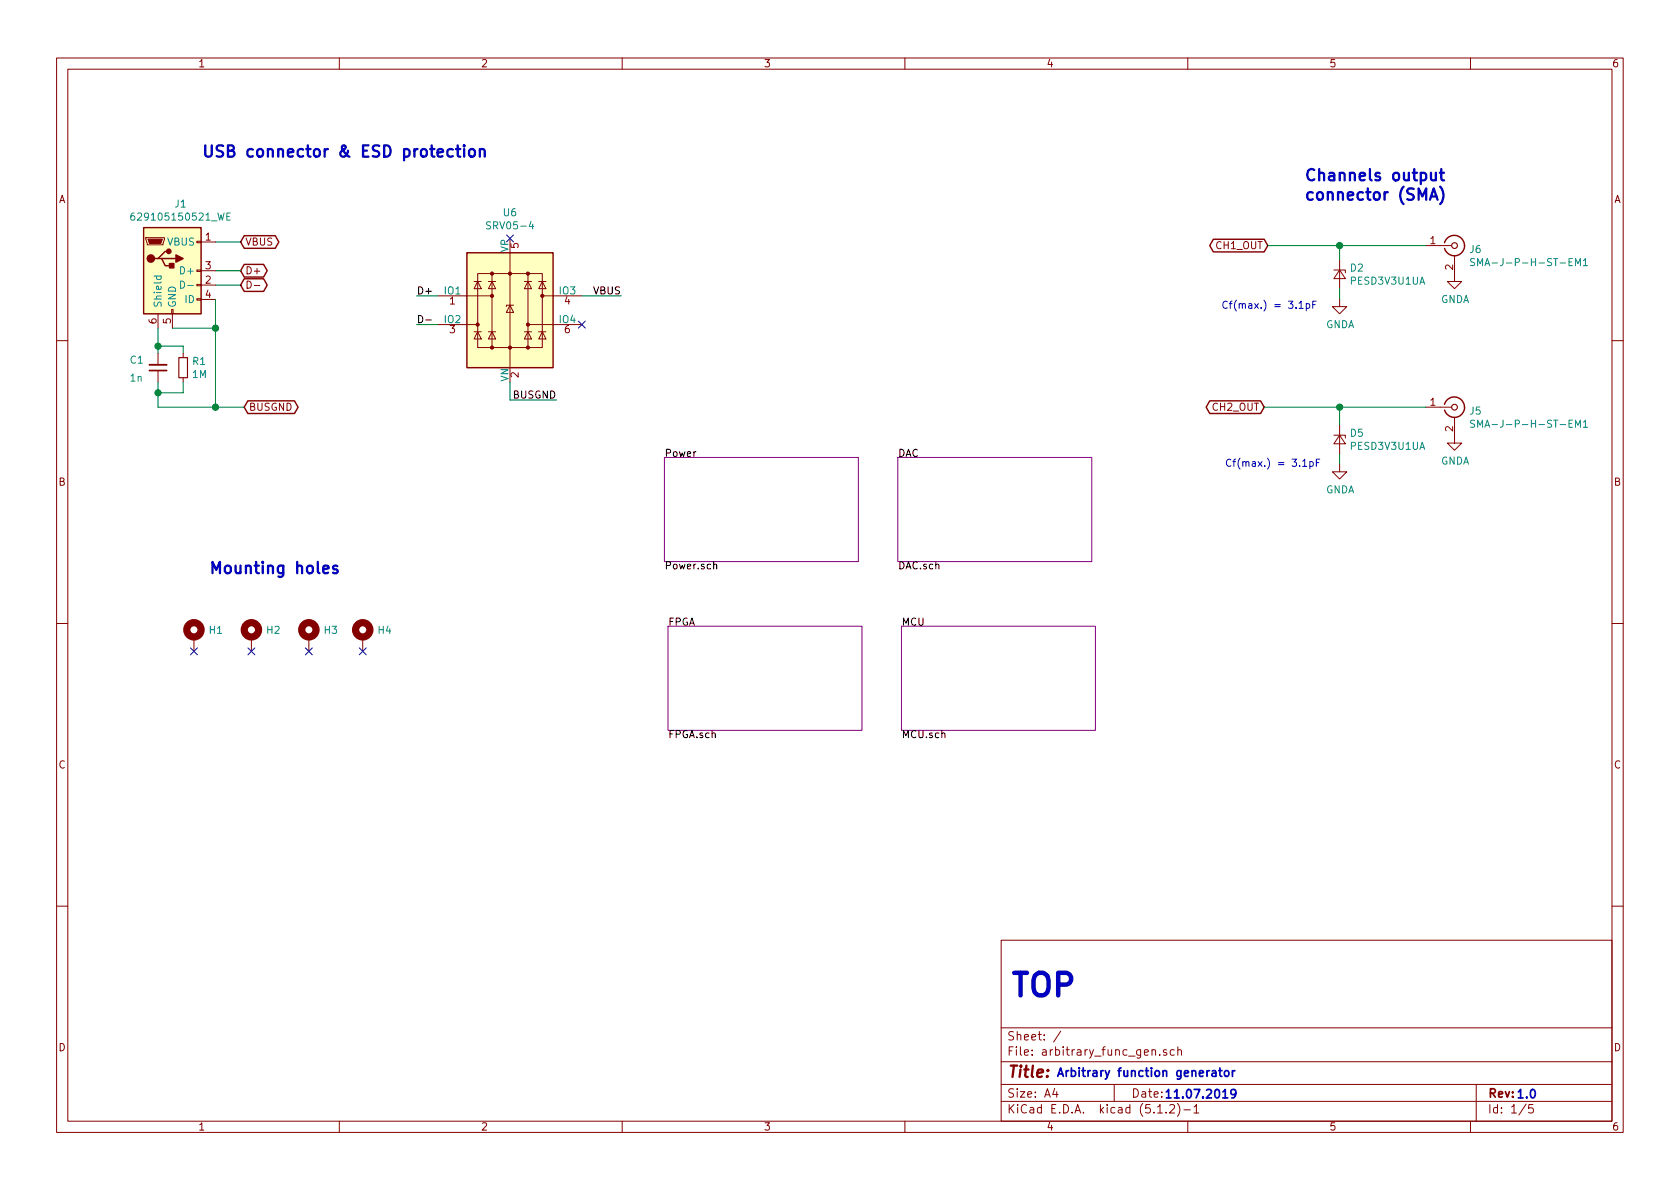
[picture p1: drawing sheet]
<svg xmlns="http://www.w3.org/2000/svg" width="297mm" height="210mm" viewBox="0 0 297 210" stroke-linecap="round" stroke-linejoin="round" font-family="sans-serif">
<g fill="none" stroke="#840000" stroke-width=".18">
<path d="M10 10.3h277v189.9h-277zM12 12.2h273v186.1h-273zM60 10.3v1.9M110 10.3v1.9M160 10.3v1.9M210 10.3v1.9M260 10.3v1.9M25.8 42h3.3v.3l-.3 1h-2.8zM27.9 55.5v2.5M30.4 54.7h.2v.8h-.2zM30.5 55.5v2.5M34.8 52.8h.8v.3h-.8z"/>
<path d="M34.8 50.3h.8v.2h-.8zM34.8 47.7h.8v.3h-.8zM34.8 42.7h.8v.2h-.8zM35.6 42.8h2.5M35.6 50.4h2.5M35.6 47.9h2.5M35.6 53h2.5M43.7 49.7a.64 .64 0 0 1 .7 .6 .64 .64 0 0 1-.7 .7zM45 50.5h.9M77.5 52.3h9.5M77.5 57.4h7M83.8 58.7h1.3"/>
<path d="M83.8 49.8h1.3M84.5 48.4h11.4v13.1h-11.4zM84.5 58.7l.6 1.2h-1.3zM84.5 49.8l.6 1.2h-1.3zM86.4 58.7h1.2M86.4 49.8h1.2M87 58.7l.6 1.2h-1.2zM87 49.8l.6 1.2h-1.2zM87 48.4v13.1M90.2 54l.6 1.2h-1.3zM90.2 44.7v20.3M90.8 54h-1.3v.2"/>
<path d="M92.7 58.7h1.3M92.7 49.8h1.3M93.3 58.7l.7 1.2h-1.3zM93.3 49.8l.7 1.2h-1.3zM93.3 48.4v13.1M93.3 57.4h9.6M95.2 58.7h1.3M95.2 49.8h1.3M95.9 58.7l.6 1.2h-1.3zM95.9 49.8l.6 1.2h-1.3zM95.9 52.3h7M235.8 47.7h2.1v.6"/>
<path d="M236.9 47.7l1 1.6h-2.1zM236.9 53v1.2h1.2l-1.2 1.3-1.3-1.3h1.3M236.9 46v5M252.1 43.4h4.6M257.2 45.2v4.6h1.2l-1.2 1.2-1.3-1.2h1.3M10 60.2h2M27.9 62.5v2M27.9 65.5v2.1M32.4 62.5v.7M32.4 66.8v.8M235.8 77h2.1v.5M236.9 77l1 1.5h-2.1z"/>
<path d="M236.9 75.2v5.1M252.1 72h4.6M257.2 73.8v4.6h1.2l-1.2 1.2-1.3-1.2h1.3M285 60.2h2M236.9 82.2v1.2h1.2l-1.2 1.3-1.3-1.3h1.3M10 110.3h2M34.3 112.6v2.6M44.4 112.6v2.6M54.6 112.6v2.6M64.1 112.6v2.6M285 110.3h2M10 160.2h2"/>
<path d="M177 166.3h108v32h-108zM285 160.2h2M60 198.3v1.9M110 198.3v1.9M160 198.3v1.9M177 194.8h108M177 191.8h108M177 187.8h108M177 181.8h108M186.5 192.5l-.4 1h1M186.8 193v1M187.6 182.3l-1.3 2"/>
<path d="M197 191.8v3M204.7 196.8h.8M205.1 186.5v.1M206.2 196.7v.1M206.2 185.7l-.3-.1-.2 .2 .1 .2 .4 .2v.3h-.5M206.8 195.5l.2-.2h.4l.2 .2 .1 .3-.1 .2-.8 .8h.9M207.6 185.7l-.4-.1-.3 .3 .1 .6 .2 .1 .4-.1M208.2 195.1a1.71 1.71 0 0 1 0 2.3M208.3 185.7l.2-.1 .3 .1 .1 .9M208.3 185.1v1.5M209.3 196.3h1.2M210 198.3v1.9"/>
<path d="M211.1 195.8l.4-.5v1.5M211.1 196.8h.9M260 198.3v1.9M261 191.8v6.5M269.8 195.2l-1.2 2M271 195.3h-.7v.7l.2-.1 .5 .1 .1 .2-.1 .5-.2 .1-.5-.1"/>
</g>
<path d="M117.5 80.9h34.3v18.4h-34.3zM158.7 80.9h34.3v18.4h-34.3zM118.1 110.7h34.3v18.5h-34.3zM159.4 110.7h34.3v18.5h-34.3z" fill="none" stroke="#840084" stroke-width=".18"/>
<path d="M74 55.8a.64 .64 0 0 1 .8 .6 .64 .64 0 0 1-.8 .7zM75.3 56.6h1M126.2 99.9l.2-.1h.3v.8" fill="none" stroke="#000" stroke-width=".18"/>
<path d="M215.5 189.3h.6M215.7 188.8v1.3l.4 .2M216.2 194.2h.9M216.6 189.5l.2-.2 .3 .1 .2 .2-.2 .7h-.3l-.2-.1zM217.9 189.3v1M218.3 189.3l-.2 .1-.2 .2M218.5 193.3l-.3 .3h-.3l-.3-.3v-.4l.2-.2h.4l.2 .1a1 1 0 0 1-.3 1.4h-.3" fill="none" stroke="#0000c2" stroke-width=".3"/>
<g fill="none" stroke="#840000" stroke-width=".25">
<path d="M25.4 40.3h10.2v15.2h-10.2zM27.9 45.7h.7l.6 1.3h1.3M28.6 45.7h2.5M29.8 44.4h-.6l-1.3 1.3h-.6M43.2 41.7h5.5l.6 1.1-.6 1.1h-5.5l-.7-1.1zM43.2 46.8h3.4l.6 1.1-.6 1.1h-3.4l-.7-1.1zM43.2 49.3h3.4l.6 1.1-.6 1.1h-3.4l-.7-1.1zM82.5 44.7h15.3v20.3h-15.3zM214.5 42.3h9l.7 1.1-.7 1.1h-9l-.6-1.1zM255.4 42.9a1.8 1.8 0 0 1 2.7-1 1.8 1.8 0 0 1 .1 2.9 1.8 1.8 0 0 1-2.8-.9M43.8 70.9h8.3l.6 1.1-.6 1.1h-8.3l-.6-1.1zM213.9 70.9h9l.6 1.1-.6 1.1h-9l-.6-1.1z"/>
<path d="M255.4 71.5a1.8 1.8 0 0 1 2.7-1 1.8 1.8 0 0 1 .1 2.9 1.8 1.8 0 0 1-2.8-.9"/>
</g>
<g fill="none" stroke="#008400" stroke-width=".18">
<path d="M27.9 58v4.5M30.5 58h7.6M38.1 42.8h4.4M38.1 47.9h4.4M38.1 50.4h4.4M38.1 53v19M73.7 57.4h3.8M73.7 52.3h3.8M102.9 52.3h7M224.2 43.4h27.9M236.9 43.4v2.6M236.9 51v2"/>
<path d="M27.9 61.2h4.5v1.3M27.9 67.6v4.4h15.3M32.4 67.6v1.9h-4.5M90.2 67.6v3.1h8.2M223.5 72h28.6M236.9 72v3.2M236.9 80.3v1.9"/>
</g>
<g fill="#ffffc2" stroke="#ffffc2" stroke-width=".18">
<path d="M25.4 40.3h10.2v15.2h-10.2z"/>
<path d="M82.5 44.7h15.3v20.3h-15.3z"/>
</g>
<g fill="#840000" stroke="#840000" stroke-width=".25">
<path d="M30 46.6h.7v.8h-.7z"/>
<path d="M31.1 45.1l1.3 .6-1.3 .6z"/>
<circle cx="26.7" cy="45.7" r=".63"/>
<circle cx="29.8" cy="44.4" r=".38"/>
</g>
<g fill="#840000" stroke="#840000" stroke-width=".18">
<path d="M26.2 42.3h2.5l-.3 .7h-2z"/>
<circle cx="84.5" cy="57.4" r=".28"/>
<circle cx="87" cy="61.5" r=".28"/>
<circle cx="87" cy="52.3" r=".28"/>
<circle cx="87" cy="48.4" r=".28"/>
<circle cx="90.2" cy="61.5" r=".28"/>
<circle cx="90.2" cy="48.4" r=".28"/>
<circle cx="93.3" cy="61.5" r=".28"/>
<circle cx="93.3" cy="57.4" r=".28"/>
<circle cx="93.3" cy="48.4" r=".28"/>
<circle cx="95.9" cy="52.3" r=".28"/>
</g>
<g fill="none" stroke="#008484" stroke-width=".18">
<path d="M23.7 37.7l-.4 .1-.2 .4 .1 .6 .2 .1h.3l.2-.2-.2-.5-.3-.1-.3 .3M40.1 38.3h.4M40.7 37.7h-.6v1.2h.6M86.7 39.3l-.4-.1-.3 .3 .1 .3 .6 .2v.4l-.2 .1-.5-.1M93.9 39.2l-.3 .9h.8M27.2 48.8h1.3M27.7 48.8v.4l.2 .2 .5-.1v-.5M31.9 49.7a.64 .64 0 0 1 .7 .6 .64 .64 0 0 1-.7 .7zM33.2 50.5h1M260.7 45.8l-.5-.1-.2 .3 .1 .3 .6 .2v.4l-.2 .1-.5-.1M261.3 47v-1.3l.4 .9 .4-.9v1.3M278.6 47v-1.3l.4 .9 .4-.9v1.3"/>
<path d="M280 46.1l.3-.4v1.3M280 47h.7M260.7 74.4l-.5-.1-.2 .2 .1 .3 .6 .3v.3l-.2 .2-.5-.1M261.3 75.6v-1.3l.4 .9 .4-.9v1.3M278.6 75.6v-1.3l.4 .9 .4-.9v1.3M280 74.6l.3-.3v1.3M280 75.6h.7"/>
</g>
<path d="M26.4 64.5h3.1" fill="none" stroke="#840000" stroke-width=".33"/>
<path d="M26.4 65.5h3.1" fill="none" stroke="#840000" stroke-width=".3"/>
<g fill="none" stroke="#840000" stroke-width=".2">
<path d="M31.6 63.2h1.5v3.6h-1.5z"/>
<circle cx="257.2" cy="43.4" r=".51"/>
<circle cx="257.2" cy="72" r=".51"/>
</g>
<g fill="#008400" stroke="#008400" stroke-width=".25">
<circle cx="38.1" cy="58" r=".51"/>
<circle cx="38.1" cy="72" r=".51"/>
<circle cx="27.9" cy="69.5" r=".51"/>
<circle cx="27.9" cy="61.2" r=".51"/>
<circle cx="236.9" cy="43.4" r=".51"/>
<circle cx="236.9" cy="72" r=".51"/>
</g>
<path d="M89.6 41.5l1.2 1.3M90.8 41.5l-1.2 1.3M102.3 56.8l1.2 1.2M103.5 56.8l-1.2 1.2M33.7 114.6l1.2 1.2M34.9 114.6l-1.2 1.2M43.8 114.6l1.3 1.2M45.1 114.6l-1.3 1.2M54 114.6l1.2 1.2M55.2 114.6l-1.2 1.2M63.5 114.6l1.2 1.2M64.7 114.6l-1.2 1.2" fill="none" stroke="#000084" stroke-width=".18"/>
<g fill="none" stroke="#0000c2" stroke-width=".41">
<path d="M80.6 26.4h.8M80.9 25.7v1.7l.1 .2 .4 .1M82.1 25.7l-.1 .1h.1v-.1v.2M82.1 26.4v1.3M83 26.6a.55 .55 0 0 1 .5-.3 .55 .55 0 0 1 .5 .4v.6a.54 .54 0 0 1-.5 .4 .54 .54 0 0 1-.6-.4zM84.8 26.6a.49 .49 0 0 1 .9 0v1.1M84.8 26.4v1.3M252.8 35.3l.7-2 .7 2M253 30.6v1a.48 .48 0 0 0 .4 .3 .48 .48 0 0 0 .5-.2M253 34.7h1M253.9 30.6v1.3M254.6 30.6h.7"/>
<path d="M254.6 33a2.29 2.29 0 0 1 0 3.1M254.8 29.9v1.7l.1 .2 .4 .1M59.6 100.1l-.2-.1-.4 .1v.5a.68 .68 0 0 1 .7 .4l-.1 .3-.2 .1-.5-.1"/>
</g>
<g fill="none" stroke="#840000" stroke-width="1.3">
<circle cx="34.3" cy="111.4" r="1.27"/>
<circle cx="44.4" cy="111.4" r="1.27"/>
<circle cx="54.6" cy="111.4" r="1.27"/>
<circle cx="64.1" cy="111.4" r="1.27"/>
</g>
<path d="M229.7 53.6l.3-.3v1.2M229.7 54.5h.7M231 53.7h.3l.3 .2-.2 .6h-.4M231 53.7v1.3M232.1 53.9h.4M232.7 53.3h-.6v1.2M230.3 81.6l.4-.4v1.3M230.3 82.5h.8M231.6 81.7l.4-.1 .2 .3-.1 .5h-.5M231.6 81.6v1.3M232.7 81.8h.5M233.3 81.2h-.6v1.3" fill="none" stroke="#0000c2" stroke-width=".18"/>
<text font-size="5.6" fill="#0000c2" x="178.4" y="176.2">TOP</text>
<g font-size="2.8" fill="#0000c2">
<text x="35.6" y="27.8">USB connector &amp; ESD protection</text>
<text x="230.5" y="32">Channels output</text>
<text x="230.5" y="35.4">connector (SMA)</text>
<text x="36.8" y="101.5">Mounting holes</text>
</g>
<text font-size="2.8" fill="#840000" x="178" y="190.5">Title:</text>
<g font-size="2.1" fill="#840000">
<text x="178" y="184">Sheet: /</text>
<text x="178" y="186.7">File: arbitrary_func_gen.sch</text>
<text x="178" y="196.9">KiCad E.D.A. kicad (5.1.2)-1</text>
<text x="178" y="194.1">Size: A4</text>
<text x="263" y="196.9">Id: 1/5</text>
</g>
<g font-size="2.1" fill="#0000c2">
<text x="186.7" y="190.4">Arbitrary function generator</text>
<text x="200" y="194.1">Date: 11.07.2019</text>
<text x="263" y="194.1">Rev: 1.0</text>
</g>
<g font-size="1.8" fill="#840000">
<text x="35" y="11.9">1</text>
<text x="85" y="11.9">2</text>
<text x="135" y="11.9">3</text>
<text x="185" y="11.9">4</text>
<text x="235" y="11.9">5</text>
<text x="285" y="11.9">6</text>
<text x="10.4" y="35.9">A</text>
<text x="285.4" y="35.9">A</text>
<text x="36.3" y="42.5">1</text>
<text x="36.3" y="47.6">3</text>
<text x="43.3" y="43.4">VBUS</text>
<text x="91.7" y="43.9" transform="rotate(-90 91.7 43.9)">5</text>
<text x="215.1" y="44.1">CH1_OUT</text>
<text x="252.9" y="43.2">1</text>
<text x="256.9" y="47.7" transform="rotate(-90 256.9 47.7)">2</text>
<text x="36.3" y="50.2">2</text>
<text x="36.3" y="52.7">4</text>
<text x="43.3" y="48.5">D+</text>
<text x="79.5" y="53.8">1</text>
<text x="99.8" y="53.8">4</text>
<text x="27.7" y="57.2" transform="rotate(-90 27.7 57.2)">6</text>
<text x="30.2" y="57.2" transform="rotate(-90 30.2 57.2)">5</text>
<text x="79.5" y="58.9">3</text>
<text x="99.8" y="58.9">6</text>
<text x="91.7" y="66.8" transform="rotate(-90 91.7 66.8)">2</text>
<text x="252.9" y="71.7">1</text>
<text x="44" y="72.6">BUSGND</text>
<text x="214.5" y="72.6">CH2_OUT</text>
<text x="256.9" y="76.3" transform="rotate(-90 256.9 76.3)">2</text>
<text x="10.4" y="85.9">B</text>
<text x="285.4" y="85.9">B</text>
<text x="10.4" y="135.9">C</text>
<text x="285.4" y="135.9">C</text>
<text x="10.4" y="185.9">D</text>
<text x="285.4" y="185.9">D</text>
<text x="35" y="199.9">1</text>
<text x="85" y="199.9">2</text>
<text x="135" y="199.9">3</text>
<text x="185" y="199.9">4</text>
<text x="235" y="199.9">5</text>
<text x="285" y="199.9">6</text>
</g>
<g font-size="1.8" fill="#008484">
<text x="24.1" y="39">629105150521_WE</text>
<text x="31" y="36.7">J1</text>
<text x="86.6" y="40.6">SRV05-4</text>
<text x="89.1" y="38.2">U6</text>
<text x="29.6" y="43.4">VBUS</text>
<text x="89.9" y="44.6" transform="rotate(-90 89.9 44.6)">VP</text>
<text x="259.9" y="44.7">J6</text>
<text x="262.3" y="47.1">SMA-J-P-H-ST-EM1</text>
<text x="32.2" y="48.5">D+</text>
<text x="32.8" y="53.6">ID</text>
<text x="78.6" y="52.1">IO1</text>
<text x="98.9" y="52.1">IO3</text>
<text x="238.8" y="48">D2</text>
<text x="239" y="50.3">PESD3V3U1UA</text>
<text x="254.7" y="53.6">GNDA</text>
<text x="28.6" y="54.5" transform="rotate(-90 28.6 54.5)">Shield</text>
<text x="31.1" y="54.5" transform="rotate(-90 31.1 54.5)">GND</text>
<text x="78.6" y="57.1">IO2</text>
<text x="98.9" y="57.1">IO4</text>
<text x="234.4" y="58">GNDA</text>
<text x="23.1" y="64.3">C1</text>
<text x="34.1" y="64.5">R1</text>
<text x="23.1" y="67.5">1n</text>
<text x="34.1" y="66.8">1M</text>
<text x="89.9" y="67.5" transform="rotate(-90 89.9 67.5)">VN</text>
<text x="238.8" y="77.2">D5</text>
<text x="259.9" y="73.3">J5</text>
<text x="262.3" y="75.6">SMA-J-P-H-ST-EM1</text>
<text x="239" y="79.5">PESD3V3U1UA</text>
<text x="254.7" y="82.2">GNDA</text>
<text x="234.4" y="87.2">GNDA</text>
<text x="37.1" y="112.1">H1</text>
<text x="47.2" y="112.1">H2</text>
<text x="57.4" y="112.1">H3</text>
<text x="66.9" y="112.1">H4</text>
</g>
<g font-size="1.8">
<text x="73.7" y="52.1">D+</text>
<text x="105" y="52.1">VBUS</text>
<text x="90.8" y="70.5">BUSGND</text>
<text x="117.5" y="80.8">Power</text>
<text x="158.7" y="80.8">DAC</text>
<text x="117.5" y="100.7">Power.sch</text>
<text x="158.7" y="100.7">DAC.sch</text>
<text x="118.1" y="110.6">FPGA</text>
<text x="159.4" y="110.6">MCU</text>
<text x="118.1" y="130.5">FPGA.sch</text>
<text x="159.4" y="130.5">MCU.sch</text>
</g>
<g font-size="1.8" fill="#0000c2">
<text x="215.9" y="54.6">Cf(max.) = 3.1pF</text>
<text x="216.5" y="82.5">Cf(max.) = 3.1pF</text>
</g>
</svg>
